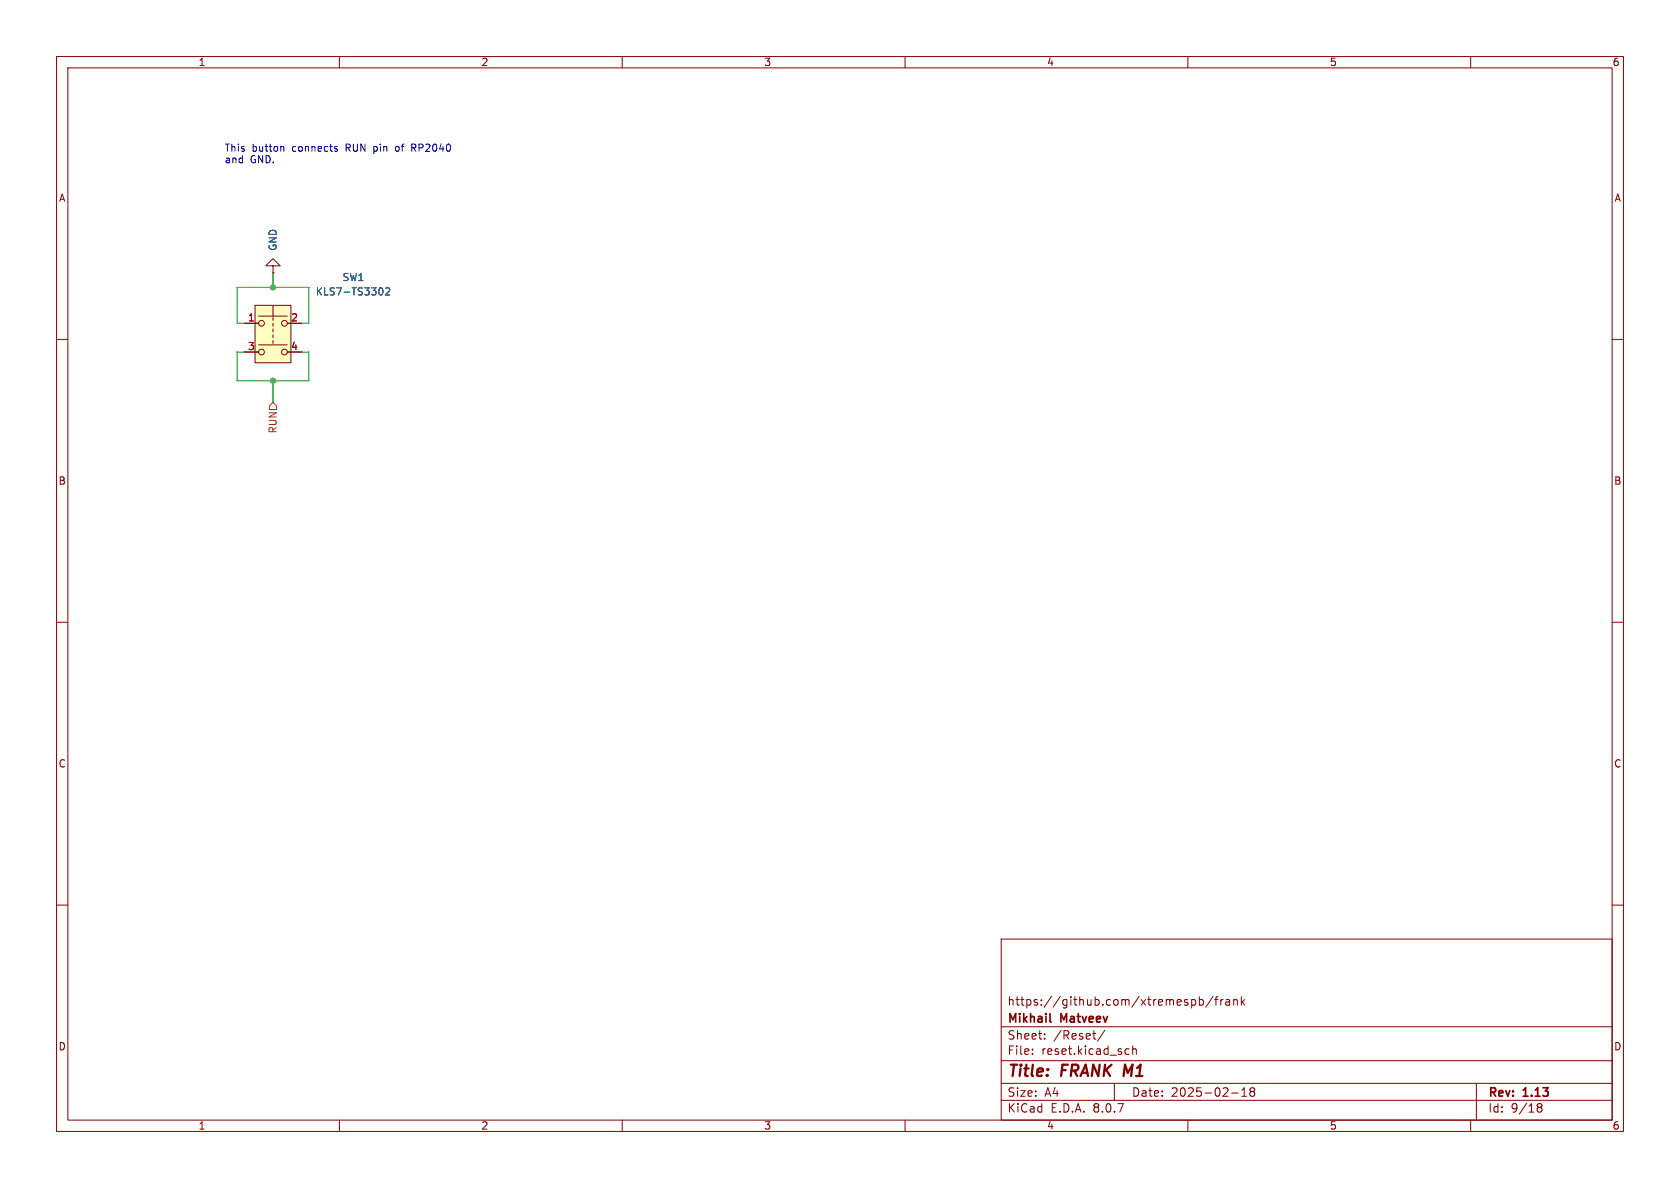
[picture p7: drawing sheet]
<svg xmlns="http://www.w3.org/2000/svg" width="297mm" height="210mm" viewBox="0 0 297 210" stroke-linecap="round" stroke-linejoin="round" font-family="sans-serif">
<g fill="none" stroke="#840000" stroke-width=".18">
<path d="M10 10h277v190h-277zM12 12h273v186h-273zM60 10v2M110 10v2M160 10v2M210 10v2M260 10v2M10 60h2M285 60h2M10 110h2M285 110h2M10 160h2"/>
<path d="M177 166h108v32h-108zM210.7 176.8l.4-.1 .3 .3v.4l-.2 .2h-.5M212 176.8l.5-.1 .2 .3v.4l-.1 .2h-.6M212 176.2v1.5M214.5 176.1l-1.3 2M214.7 176.7h.6M215.3 176.2l-.3 .2v1.3M215.8 176.7v1M216.2 176.7l-.2 .1-.2 .2M216.7 176.8h.6l.1 .9M217.4 177.1h-.5a.29 .29 0 0 0-.2 .3 .29 .29 0 0 0 .2 .3l.5-.1M218.1 176.8l.2-.1 .4 .1v.9"/>
<path d="M218.1 176.7v1M219.5 176.2v1.5M219.6 177.1l.4 .6M220 176.7l-.5 .6M285 160h2M60 198v2M110 198v2M160 198v2M177 194.5h108M177 191.5h108M177 187.5h108M177 181.5h108"/>
<path d="M182.5 186.3v.1M182.5 185.5v.1M184.7 183.6v.1M184.7 182.8v.1M193.2 182.7h.5M193.6 183.7h.1M195.3 182.1l-1.3 2M197 191.5v3M199.2 185.4l.4 .1M199.6 186.3l-.4 .1M200.2 185.5l.3-.1 .3 .1 .1 .9M200.2 184.9v1.5"/>
<path d="M210 198v2M217.7 193.2h1.2M219.5 193.8h.9M219.5 192.7l.5-.4v1.5M221.2 192.9l-.2 .3v.5l.2 .1 .5-.1 .1-.2-.1-.4-.2-.2M221.2 192.9l-.2-.2 .2-.4 .5 .1 .1 .2-.3 .3M221.2 192.9h.3M260 198v2M261 191.5v6.5M271.7 195.5l.3 .2M271.7 195.4l.3-.3 .5 .1 .1 .3-.3 .2M272 195.7h.3"/>
<path d="M272 195.7l-.3 .3M272.3 195.7l.3 .3-.1 .5-.5 .1-.3-.3"/>
</g>
<path d="M185.6 180.5l.2 .2" fill="none" stroke="#840000" stroke-width=".3"/>
<path d="M45.1 54h6.3v10.1h-6.3z" fill="#ffffc2"/>
<g fill="none" stroke="#840000" stroke-width=".18">
<path d="M43.2 57.2h2.5M45.1 54h6.3v10.1h-6.3zM45.7 55.9h5.1M48.3 47h1.2l-1.2-1.3-1.3 1.3h1.3v1.3M48.3 48.3h.1M48.3 54.1v1.8M48.3 56.1v.5M48.3 57.2v.5M48.3 58.2v.5M48.3 59.2v.5M50.8 57.2h2.5M43.2 62.2h2.5"/>
<path d="M45.7 61h5.1M48.3 60.2v.5M50.8 62.2h2.5"/>
<circle cx="46.2" cy="57.2" r=".51"/>
<circle cx="50.3" cy="57.2" r=".51"/>
<circle cx="46.2" cy="62.2" r=".51"/>
<circle cx="50.3" cy="62.2" r=".51"/>
</g>
<path d="M67.3 50.9a.68 .68 0 0 1 .4 .6 .68 .68 0 0 1-.4 .6M68.2 51l.5-.1 .2 .3-.8 .9h.8" fill="none" stroke="#006464" stroke-width=".18"/>
<path d="M47.6 71.8l.7-.7 .6 .7v.6h-1.3z" fill="none" stroke="#725600" stroke-width=".18"/>
<path d="M49.8 25.9l.4 .2v.6M59.3 25.9l.3 .1M59.3 26.3l.3 .1 .1 .2-.2 .1h-.2M70 26l-.1 .1 .1 .6M72.8 26.1h.5M73.1 26.1l.4 .6M73.3 25.5h-.5v1.2" fill="none" stroke="#0000c2" stroke-width=".18"/>
<path d="M43.2 57.2h-1.3v-6.4h12.7v6.4h-1.3M48.3 48.3v2.5M43.2 62.2h-1.3v5.1h12.7v-5.1h-1.3M48.3 67.3v3.8" fill="none" stroke="#009600" stroke-width=".18"/>
<g fill="#009600" stroke="#009600" stroke-width=".18">
<circle cx="48.3" cy="50.8" r=".46"/>
<circle cx="48.3" cy="67.3" r=".46"/>
</g>
<g font-size="2.8" fill="#840000">
<text x="178" y="190.9">Title:</text>
<text x="187.7" y="190.9">FRANK M1</text>
</g>
<g font-size="2.1" fill="#840000">
<text x="178" y="178">https://github.com/xtremespb/frank</text>
<text x="178" y="184">Sheet:</text>
<text x="178" y="181.2">Mikhail</text>
<text x="186.2" y="184">/Reset/</text>
<text x="187.6" y="181.2">Matveev</text>
<text x="178" y="186.7">File:</text>
<text x="184.1" y="186.7">reset.kicad_sch</text>
<text x="178" y="196.9">KiCad</text>
<text x="178" y="194.1">Size:</text>
<text x="184.7" y="194.1">A4</text>
<text x="185.7" y="196.9">E.D.A.</text>
<text x="193.3" y="196.9">8.0.7</text>
<text x="200" y="194.1">Date:</text>
<text x="207" y="194.1">2025-02-18</text>
<text x="263" y="194.3">Rev:</text>
<text x="263" y="196.9">Id:</text>
<text x="267.1" y="196.9">9/18</text>
<text x="269.4" y="194.3">1.13</text>
</g>
<g font-size="1.8" fill="#840000">
<text x="35" y="11.9">1</text>
<text x="85" y="11.9">2</text>
<text x="135" y="11.9">3</text>
<text x="185" y="11.9">4</text>
<text x="235" y="11.9">5</text>
<text x="285" y="11.9">6</text>
<text x="10.3" y="35.9">A</text>
<text x="285.3" y="35.9">A</text>
<text x="10.3" y="85.9">B</text>
<text x="285.3" y="85.9">B</text>
<text x="10.3" y="135.9">C</text>
<text x="285.3" y="135.9">C</text>
<text x="10.3" y="185.9">D</text>
<text x="285.3" y="185.9">D</text>
<text x="35" y="199.9">1</text>
<text x="85" y="199.9">2</text>
<text x="135" y="199.9">3</text>
<text x="185" y="199.9">4</text>
<text x="235" y="199.9">5</text>
<text x="285" y="199.9">6</text>
</g>
<g font-size="1.8" fill="#0000c2">
<text x="39.6" y="27">This</text>
<text x="39.6" y="29.1">and</text>
<text x="44.2" y="29.1">GND.</text>
<text x="44.5" y="27">button</text>
<text x="51.8" y="27">connects</text>
<text x="61.4" y="27">RUN</text>
<text x="66.5" y="27">pin</text>
<text x="70.6" y="27">of</text>
<text x="73.6" y="27">RP2040</text>
</g>
<g font-size="1.8" fill="#006464">
<text x="49.1" y="44.4" transform="rotate(-90 49.1 44.4)">GND</text>
<text x="55.7" y="52.4">KLS7-TS3302</text>
<text x="60.4" y="49.9">SW1</text>
</g>
<g font-size="1.8" fill="#a90000">
<text x="43.7" y="56.9">1</text>
<text x="51.4" y="56.9">2</text>
<text x="43.7" y="62">3</text>
<text x="51.4" y="62">4</text>
</g>
<text font-size="1.8" fill="#725600" x="49.1" y="76.7" transform="rotate(-90 49.1 76.7)">RUN</text>
</svg>
